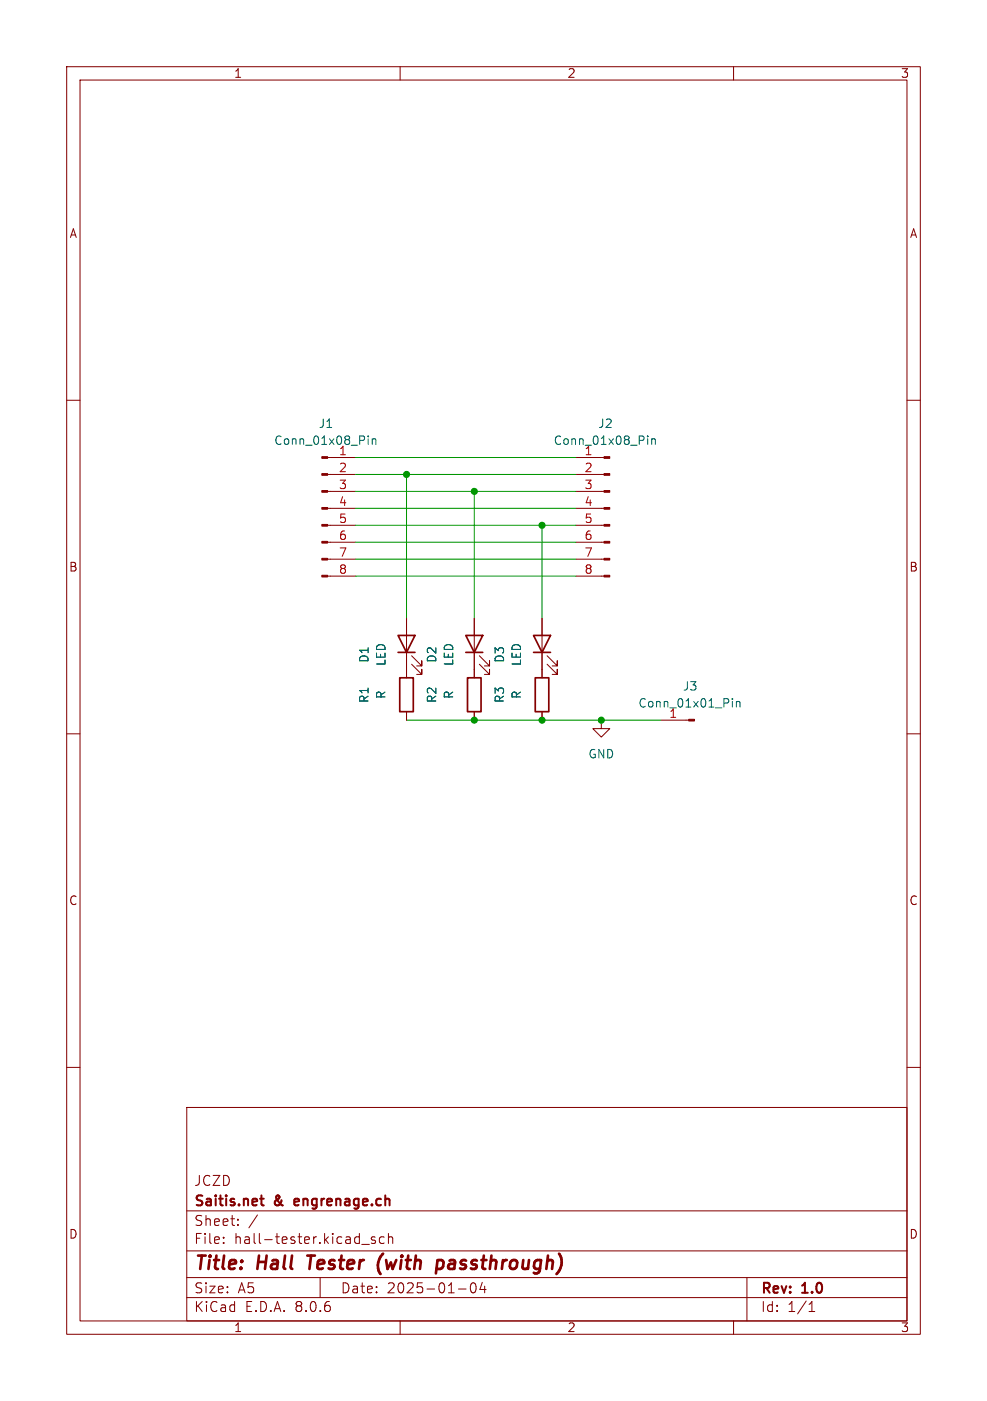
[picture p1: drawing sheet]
<svg xmlns="http://www.w3.org/2000/svg" width="148mm" height="210mm" viewBox="0 0 148 210" stroke-linecap="round" stroke-linejoin="round" font-family="sans-serif">
<g fill="none" stroke="#840000" stroke-width=".15">
<path d="M10 10h128v190h-128zM12 12h124v186h-124zM60 10v2M110 10v2M10 60h2M136 60h2M49.1 78.7h4.2M49.1 76.2h4.2M49.1 73.7h4.2M49.1 71.1h4.2M49.1 68.6h4.2M86.4 78.7h4.2"/>
<path d="M86.4 76.2h4.2M86.4 73.7h4.2M86.4 71.1h4.2M86.4 68.6h4.2M49.1 86.4h4.2M49.1 83.8h4.2M49.1 81.3h4.2M61 92.7v8.9M61.7 99.6l1.5 1.5v-.8v.8h-.7M61.7 98.3l1.5 1.5v-.7v.7h-.7M71.1 92.7v8.9M71.9 99.6l1.5 1.5v-.8v.8h-.8"/>
<path d="M71.9 98.3l1.5 1.5v-.7v.7h-.8M81.3 92.7v8.9M82 99.6l1.6 1.5v-.8v.8h-.8M82 98.3l1.6 1.5v-.7v.7h-.8M86.4 86.4h4.2M86.4 83.8h4.2M86.4 81.3h4.2M10 110h2M61 106.7v1.3M71.1 106.7v1.3M81.3 106.7v1.3M90.2 108v1.2h1.2l-1.2 1.3-1.3-1.3h1.3"/>
<path d="M90.2 108h.1M99.1 108h4.2M136 110h2M10 160h2M136 160h2M28 166h108v32h-108zM28 194.5h108M28 191.5h108M28 187.5h108M28 181.5h108M33.5 186.3v.1M33.5 185.5v.1"/>
<path d="M35.7 183.6v.1M35.7 182.8v.1M38.6 182.1l-1.3 2M48 191.5v3M54.2 186.5h1.2M56.2 185.5l-.3-.1-.2 .2v.2l.5 .2v.3h-.5M57.6 185.5l-.4-.1-.3 .3v.4l.1 .2h.6M58.2 185.5a.37 .37 0 0 1 .7 .1v.8M58.2 184.9v1.5M60 198v2M68.7 193.2h1.2M70.7 192.4a1.02 1.02 0 0 0 .2 1.4h.1a.91 .91 0 0 0 .2-1.4"/>
<path d="M72.3 192.2l-.3 1.1h.9M72.7 192.8v1M110 198v2M112 191.5v6.5M121.3 196.6h.9M121.3 195.5l.4-.4v1.5"/>
</g>
<path d="M46.1 188.2h1.1M46.6 188.2l-.2 2M57.4 187.9a2.35 2.35 0 0 0-.3 3.1M65.6 189l.2-.1 .6 .1 .1 .3-.1 .5a.66 .66 0 0 1-.8 .4" fill="none" stroke="#840000" stroke-width=".4"/>
<path d="M39 179.7h.6M39.2 179.2v1.3l.1 .1 .3 .1M44.2 179.8v.8M44.8 180l-.7 .2" fill="none" stroke="#840000" stroke-width=".3"/>
<path d="M59.7 95.3h2.5l-1.2 2.5zM59.7 97.8h2.5M69.8 95.3h2.6l-1.3 2.5zM69.8 97.8h2.6M80 95.3h2.5l-1.2 2.5zM80 97.8h2.5M59.9 101.6h2.1v5.1h-2.1zM70.1 101.6h2v5.1h-2zM80.3 101.6h2v5.1h-2z" fill="none" stroke="#840000" stroke-width=".25"/>
<g fill="#840000" stroke="#840000" stroke-width=".15">
<path d="M90.6 86.2h.8v.3h-.8z"/>
<path d="M90.6 83.7h.8v.2h-.8z"/>
<path d="M90.6 81.2h.8v.2h-.8z"/>
<path d="M90.6 78.6h.8v.3h-.8z"/>
<path d="M90.6 76.1h.8v.2h-.8z"/>
<path d="M90.6 73.5h.8v.3h-.8z"/>
<path d="M90.6 71h.8v.2h-.8z"/>
<path d="M90.6 68.5h.8v.2h-.8z"/>
<path d="M103.3 107.8h.8v.3h-.8z"/>
<path d="M48.3 86.2h.8v.3h-.8z"/>
<path d="M48.3 83.7h.8v.2h-.8z"/>
<path d="M48.3 81.2h.8v.2h-.8z"/>
<path d="M48.3 78.6h.8v.3h-.8z"/>
<path d="M48.3 76.1h.8v.2h-.8z"/>
<path d="M48.3 73.5h.8v.3h-.8z"/>
<path d="M48.3 71h.8v.2h-.8z"/>
<path d="M48.3 68.5h.8v.2h-.8z"/>
</g>
<path d="M55.2 65.3v.2M55.2 65.8v.8M55.8 65.9l.2-.1h.3l.1 .8M55.8 65.8v.8M97.1 65.3v.2M97.1 65.8v.8M97.7 65.8v.8M97.7 65.9l.2-.1h.3l.1 .8M109.8 104.7v.1M109.8 105.1v.9M110.4 105.1v.9M110.4 105.3l.2-.2 .3 .1 .1 .8" fill="none" stroke="#006464" stroke-width=".15"/>
<path d="M53.3 68.6h33.1M53.3 73.7h33.1M53.3 78.7h33.1M53.3 71.1h33.1M53.3 76.2h33.1M61 71.1v21.6M71.1 73.7v19M81.3 78.7v14M53.3 81.3h33.1M53.3 86.4h33.1M53.3 83.8h33.1M61 108h38.1" fill="none" stroke="#009600" stroke-width=".15"/>
<g fill="#009600" stroke="#009600" stroke-width=".15">
<circle cx="61" cy="71.1" r=".46"/>
<circle cx="71.1" cy="73.7" r=".46"/>
<circle cx="90.2" cy="108" r=".46"/>
<circle cx="71.1" cy="108" r=".46"/>
<circle cx="81.3" cy="108" r=".46"/>
<circle cx="81.3" cy="78.7" r=".46"/>
</g>
<g font-size="2.8" fill="#840000">
<text x="29" y="190.9">Title:</text>
<text x="38.7" y="190.9">Hall</text>
<text x="47" y="190.9">Tester</text>
<text x="58.3" y="190.9">(with</text>
<text x="67.9" y="190.9">passthrough)</text>
</g>
<g font-size="2.1" fill="#840000">
<text x="29" y="178">JCZD</text>
<text x="29" y="184">Sheet:</text>
<text x="29" y="181.2">Saitis.net</text>
<text x="41.2" y="181.2">&amp;</text>
<text x="44.8" y="181.2">engrenage.ch</text>
<text x="29" y="186.7">File:</text>
<text x="35.1" y="186.7">hall-tester.kicad_sch</text>
<text x="29" y="196.9">KiCad</text>
<text x="29" y="194.1">Size:</text>
<text x="35.7" y="194.1">A5</text>
<text x="36.7" y="196.9">E.D.A.</text>
<text x="44.3" y="196.9">8.0.6</text>
<text x="51" y="194.1">Date:</text>
<text x="58" y="194.1">2025-01-04</text>
<text x="114" y="194.3">Rev:</text>
<text x="114" y="196.9">Id:</text>
<text x="118.1" y="196.9">1/1</text>
<text x="120.4" y="194.3">1.0</text>
</g>
<g font-size="1.8" fill="#840000">
<text x="35" y="11.9">1</text>
<text x="85" y="11.9">2</text>
<text x="135" y="11.9">3</text>
<text x="10.3" y="35.9">A</text>
<text x="136.3" y="35.9">A</text>
<text x="10.3" y="85.9">B</text>
<text x="136.3" y="85.9">B</text>
<text x="10.3" y="135.9">C</text>
<text x="136.3" y="135.9">C</text>
<text x="10.3" y="185.9">D</text>
<text x="136.3" y="185.9">D</text>
<text x="35" y="199.9">1</text>
<text x="85" y="199.9">2</text>
<text x="135" y="199.9">3</text>
</g>
<g font-size="1.8" fill="#006464">
<text x="47.7" y="64.4">J1</text>
<text x="89.6" y="64.4">J2</text>
<text x="41" y="66.9">Conn_01x08_Pin</text>
<text x="50.7" y="68.3">1</text>
<text x="82.9" y="66.9">Conn_01x08_Pin</text>
<text x="87.6" y="68.3">1</text>
<text x="55.5" y="99.4" transform="rotate(-90 55.5 99.4)">D1</text>
<text x="58" y="99.9" transform="rotate(-90 58 99.9)">LED</text>
<text x="65.6" y="99.4" transform="rotate(-90 65.6 99.4)">D2</text>
<text x="68.2" y="99.9" transform="rotate(-90 68.2 99.9)">LED</text>
<text x="75.8" y="99.4" transform="rotate(-90 75.8 99.4)">D3</text>
<text x="78.3" y="99.9" transform="rotate(-90 78.3 99.9)">LED</text>
<text x="55.5" y="105.5" transform="rotate(-90 55.5 105.5)">R1</text>
<text x="58" y="104.9" transform="rotate(-90 58 104.9)">R</text>
<text x="65.6" y="105.5" transform="rotate(-90 65.6 105.5)">R2</text>
<text x="68.2" y="104.9" transform="rotate(-90 68.2 104.9)">R</text>
<text x="75.8" y="105.5" transform="rotate(-90 75.8 105.5)">R3</text>
<text x="78.3" y="104.9" transform="rotate(-90 78.3 104.9)">R</text>
<text x="95.6" y="106.3">Conn_01x01_Pin</text>
<text x="100.3" y="107.7">1</text>
<text x="102.3" y="103.7">J3</text>
<text x="88.1" y="113.9">GND</text>
</g>
<g font-size="1.8" fill="#a90000">
<text x="50.7" y="70.9">2</text>
<text x="87.6" y="70.9">2</text>
<text x="50.7" y="73.4">3</text>
<text x="50.7" y="75.9">4</text>
<text x="87.6" y="73.4">3</text>
<text x="87.6" y="75.9">4</text>
<text x="50.7" y="78.5">5</text>
<text x="50.7" y="81">6</text>
<text x="50.7" y="83.6">7</text>
<text x="87.6" y="78.5">5</text>
<text x="87.6" y="81">6</text>
<text x="87.6" y="83.6">7</text>
<text x="50.7" y="86.1">8</text>
<text x="87.6" y="86.1">8</text>
</g>
</svg>
